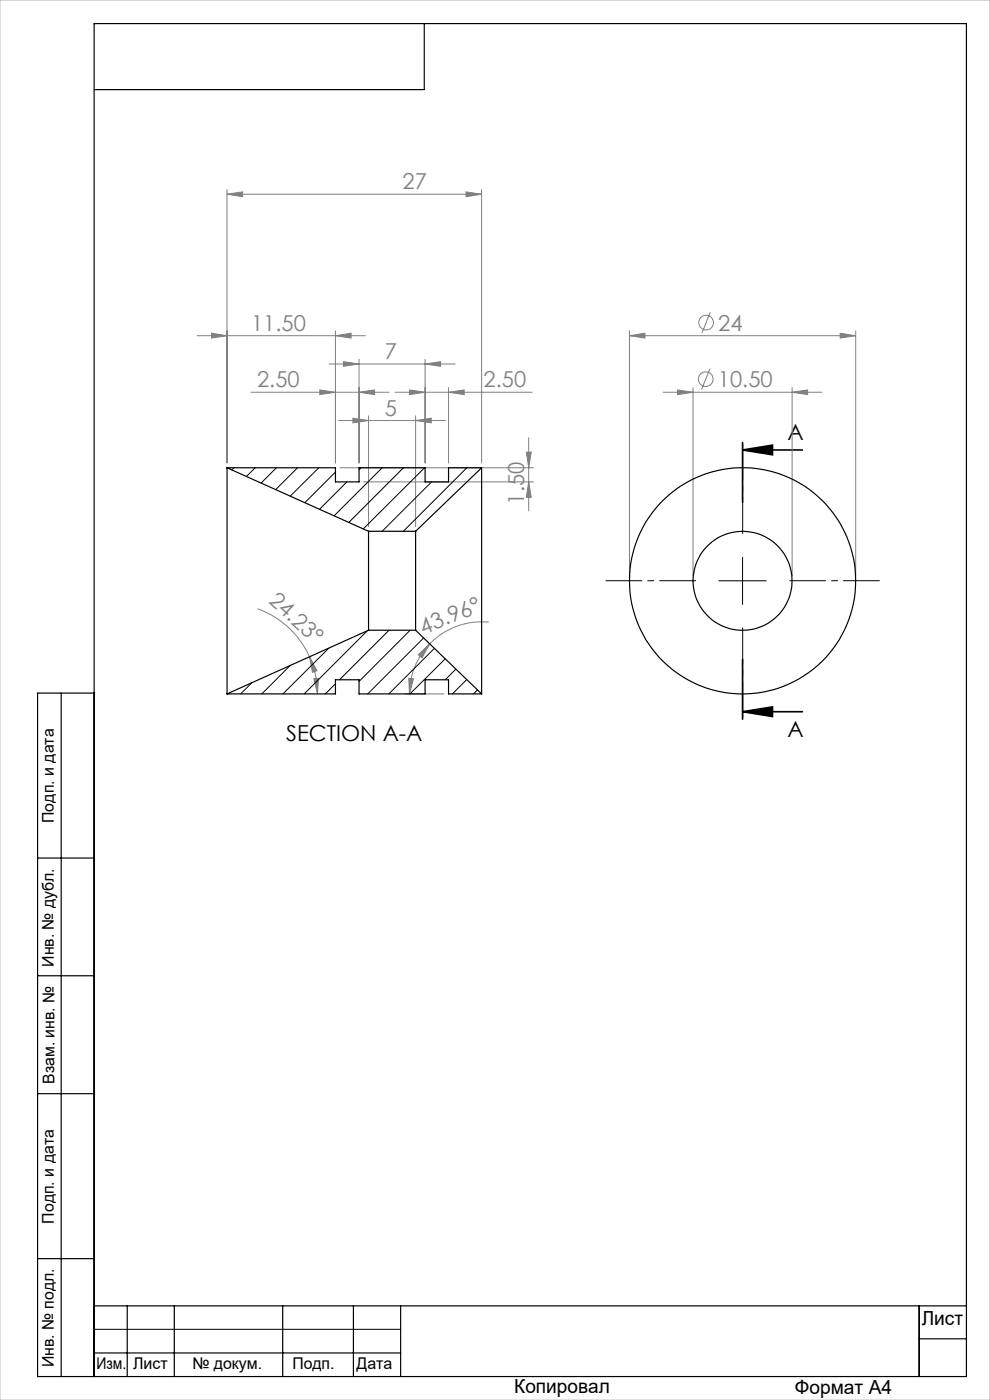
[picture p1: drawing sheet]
<svg xmlns="http://www.w3.org/2000/svg" width="210mm" height="297mm" viewBox="0 0 210 297" stroke-linecap="round" stroke-linejoin="round" font-family="sans-serif">
<g fill="none" stroke="#808080" stroke-width=".21">
<path d="M48.2 41.2l3.3-.5v1zM48.2 40.2v58M48.2 41.2h54M98.8 40.7l3.4 .5-3.4 .5zM102.2 40.2v58M41.8 71.2h35.7M44.9 70.7l3.3 .5-3.3 .5zM69.8 77.2h26.7M71.2 71.2l3.3-.5v1zM71.2 70.2v28M72.8 76.7l3.4 .5-3.4 .5zM76.2 76.2v22"/>
<path d="M90.2 77.2l3.3-.5v1zM90.2 76.2v22M133.5 71.2l3.3-.5v1zM133.5 70.2v52M133.5 71.2h48M150.6 78.2l-1.8 4.5M150.7 66.2l-1.8 4.5M178.2 70.7l3.3 .5-3.3 .5zM181.5 70.2v52M53.2 83.2h29.3M67.8 82.7l3.4 .5-3.4 .5zM71.8 89.2h22.7"/>
<path d="M72.1 99.2h41.1M74.9 88.7l3.3 .5-3.3 .5zM76.2 83.2l3.2-.5v1zM78.2 88.2v23.5M83.8 83.2h29.1M86.9 82.7l3.3 .5-3.3 .5zM88.2 89.2l3.3-.5v1zM88.2 88.2v23.5M95.1 83.2l3.4-.5v1zM95.1 82.2v16M111.7 95.9h1l-.6 3.3zM112.1 92.9v15.5"/>
<path d="M140.7 83.2h33.7M143.7 82.7l3.3 .5-3.3 .5zM147 82.2v40M168 83.2l3.3-.5v1zM168 82.2v40M77.2 102.2h36M112.1 102.2l.6 3.3h-1zM54.6 129.1a19 19 0 0 1 11.1 10.2M65.7 139.3l1.5 3-.9 .3zM65.7 139.3a18.9 18.9 0 0 1 1.6 7.9M88.7 138.9l2.5-2.3-1.7 2.9zM91.2 136.6a15.5 15.5 0 0 0-4.3 10.6"/>
<path d="M103.7 132a15.2 15.2 0 0 0-12.5 4.6M66.6 144l1-.1-.3 3.3zM85.9 147.2h8.3M86.7 143.9l1 .1-.8 3.2z"/>
<circle cx="149.8" cy="68.4" r="1.55"/>
<circle cx="149.7" cy="80.4" r="1.56"/>
</g>
<path d="M157.5 95.5l6.4-1.1v2.1zM157.5 95.5h12.7M157.5 93.9v12.7M157.5 139.9v12.7M157.5 151l6.4-1v2zM157.5 151h12.7" fill="none" stroke="#000" stroke-width=".35"/>
<path d="M157.5 113.2v-19M147.5 123.2h-19M157.5 133.2v19M167.5 123.2h19" fill="none" stroke="#000" stroke-width=".21" stroke-dasharray="15.2 1.3 1.3 1.3" stroke-dashoffset="7.6"/>
<path d="M157.5 118.2v10M152.5 123.2h10M20 282h65" fill="none" stroke="#000" stroke-width=".21"/>
<g fill="none" stroke="#000" stroke-width=".25">
<path d="M90 5v14h-70M13 147v145M20 147h-12v145h197v-287h-185v287M8 182h12M8 207h12M8 232h12M8 267h12M20 277h185M27 277v15M37 277v15M60 277v15M75 277v15"/>
<path d="M85 277v15M195 277v15M20 287h65M195 284h10"/>
</g>
<path d="M0 0h210v297h-210z" fill="none" stroke="#c0c0c0" stroke-width=".21"/>
<path d="M157.5 95.5l6.4-1.1v2.1zM157.5 151l6.4-1v2z" fill="#000"/>
<g fill="#808080">
<path d="M66.6 144l1-.1-.3 3.3zM65.7 139.3l1.5 3-.9 .3z"/>
<path d="M88.2 89.2l3.3-.5v1zM74.9 88.7l3.3 .5-3.3 .5z"/>
<path d="M143.7 82.7l3.3 .5-3.3 .5zM168 83.2l3.3-.5v1zM133.5 71.2l3.3-.5v1zM178.2 70.7l3.3 .5-3.3 .5zM48.2 41.2l3.3-.5v1zM98.8 40.7l3.4 .5-3.4 .5zM67.8 82.7l3.4 .5-3.4 .5zM76.2 83.2l3.2-.5v1zM86.9 82.7l3.3 .5-3.3 .5zM95.1 83.2l3.4-.5v1zM72.8 76.7l3.4 .5-3.4 .5zM90.2 77.2l3.3-.5v1zM44.9 70.7l3.3 .5-3.3 .5zM71.2 71.2l3.3-.5v1z"/>
<path d="M88.7 138.9l2.5-2.3-1.7 2.9zM86.7 143.9l1 .1-.8 3.2z"/>
<path d="M111.7 95.9h1l-.6 3.3zM112.1 102.2l.6 3.3h-1z"/>
</g>
<g fill="none" stroke="#000" stroke-width=".25">
<path d="M48.2 99.2v48M48.2 99.2l30 13.5M48.2 99.2h23v3h5v-3h14v3h4.9v-3h7.1M102.2 99.2v48M102.2 99.2l-14 13.5M78.2 112.7v21M78.2 112.7h10M88.2 112.7v21M78.2 133.7l-30 13.5M78.2 133.7h10M88.2 133.7l14 13.5M48.2 147.2h23v-3h5v3h14v-3h4.9v3h7.1"/>
<circle cx="157.5" cy="123.2" r="10.5"/>
<circle cx="157.5" cy="123.2" r="24"/>
</g>
<g fill="none" stroke="#000" stroke-width=".21">
<path d="M49.6 99.2l-.4 .5M54.2 99.2l-1.9 1.9M58.6 99.2l-3.2 3.3M63.1 99.2l-4.6 4.7M67.6 99.2l-6 6.1M76.6 99.2l-.4 .5M81.1 99.2l-10.2 10.2M85.6 99.2l-11.6 11.6M90.1 99.2l-13.1 13M99 99.2l-13.5 13.5M71.2 100.2l-6.5 6.4M73.6 102.2l-5.8 5.9"/>
<path d="M91.5 102.2l-10.4 10.5M69.7 137.5l-9.7 9.7M77.9 133.8l-13.4 13.4M82.5 133.7l-10.5 10.5M87 133.7l-10.8 10.9M89.9 135.4l-11.9 11.8M92.1 137.5l-9.6 9.7M94.4 139.8l-7.4 7.4M53.4 144.8l-2.4 2.4M61.6 141.2l-6.1 6M71.2 145.1l-2.2 2.1M96.7 142l-2.3 2.2"/>
<path d="M99 144.2l-3 3M101.3 146.4l-.9 .8"/>
</g>
<g font-size="4.7" fill="#808080">
<text x="85.4" y="40.2">27</text>
<text x="53.2" y="70.2">11.50</text>
<text x="152.4" y="70.1">24</text>
<text x="81.6" y="76.2">7</text>
<text x="54.5" y="82.2">2.50</text>
<text x="102.6" y="82.2">2.50</text>
<text x="152.3" y="82.1">10.50</text>
<text x="81.6" y="88.2">5</text>
<text x="111.2" y="107" transform="rotate(-90 111.2 107)">1.50</text>
<text x="56.8" y="127.7" transform="rotate(42 56.8 127.7)">24.23°</text>
<text x="89.8" y="134.6" transform="rotate(-22 89.8 134.6)">43.96°</text>
</g>
<g font-size="4.7">
<text x="167.1" y="93.3">A</text>
<text x="60.7" y="157.3">SECTION A-A</text>
<text x="167.1" y="156.3">A</text>
</g>
<g font-size="4.1">
<text x="195.5" y="281.2">Лист</text>
<text x="109.1" y="295.6">Копировал</text>
<text x="168.6" y="295.7">Формат А4</text>
</g>
<g font-size="3.4">
<text x="11.4" y="174.6" transform="rotate(-90 11.4 174.6)">Подп. и дата</text>
<text x="11.4" y="205.1" transform="rotate(-90 11.4 205.1)">Инв. № дубл.</text>
<text x="11.6" y="229.9" transform="rotate(-90 11.6 229.9)">Взам. инв. №</text>
<text x="11.4" y="259.6" transform="rotate(-90 11.4 259.6)">Подп. и дата</text>
<text x="11.4" y="290" transform="rotate(-90 11.4 290)">Инв. № подл.</text>
<text x="20.4" y="290.4">Изм.</text>
<text x="28.2" y="290.4">Лист</text>
<text x="40.8" y="290.4">№ докум.</text>
<text x="62" y="290.4">Подп.</text>
<text x="75.6" y="290.4">Дата</text>
</g>
</svg>
